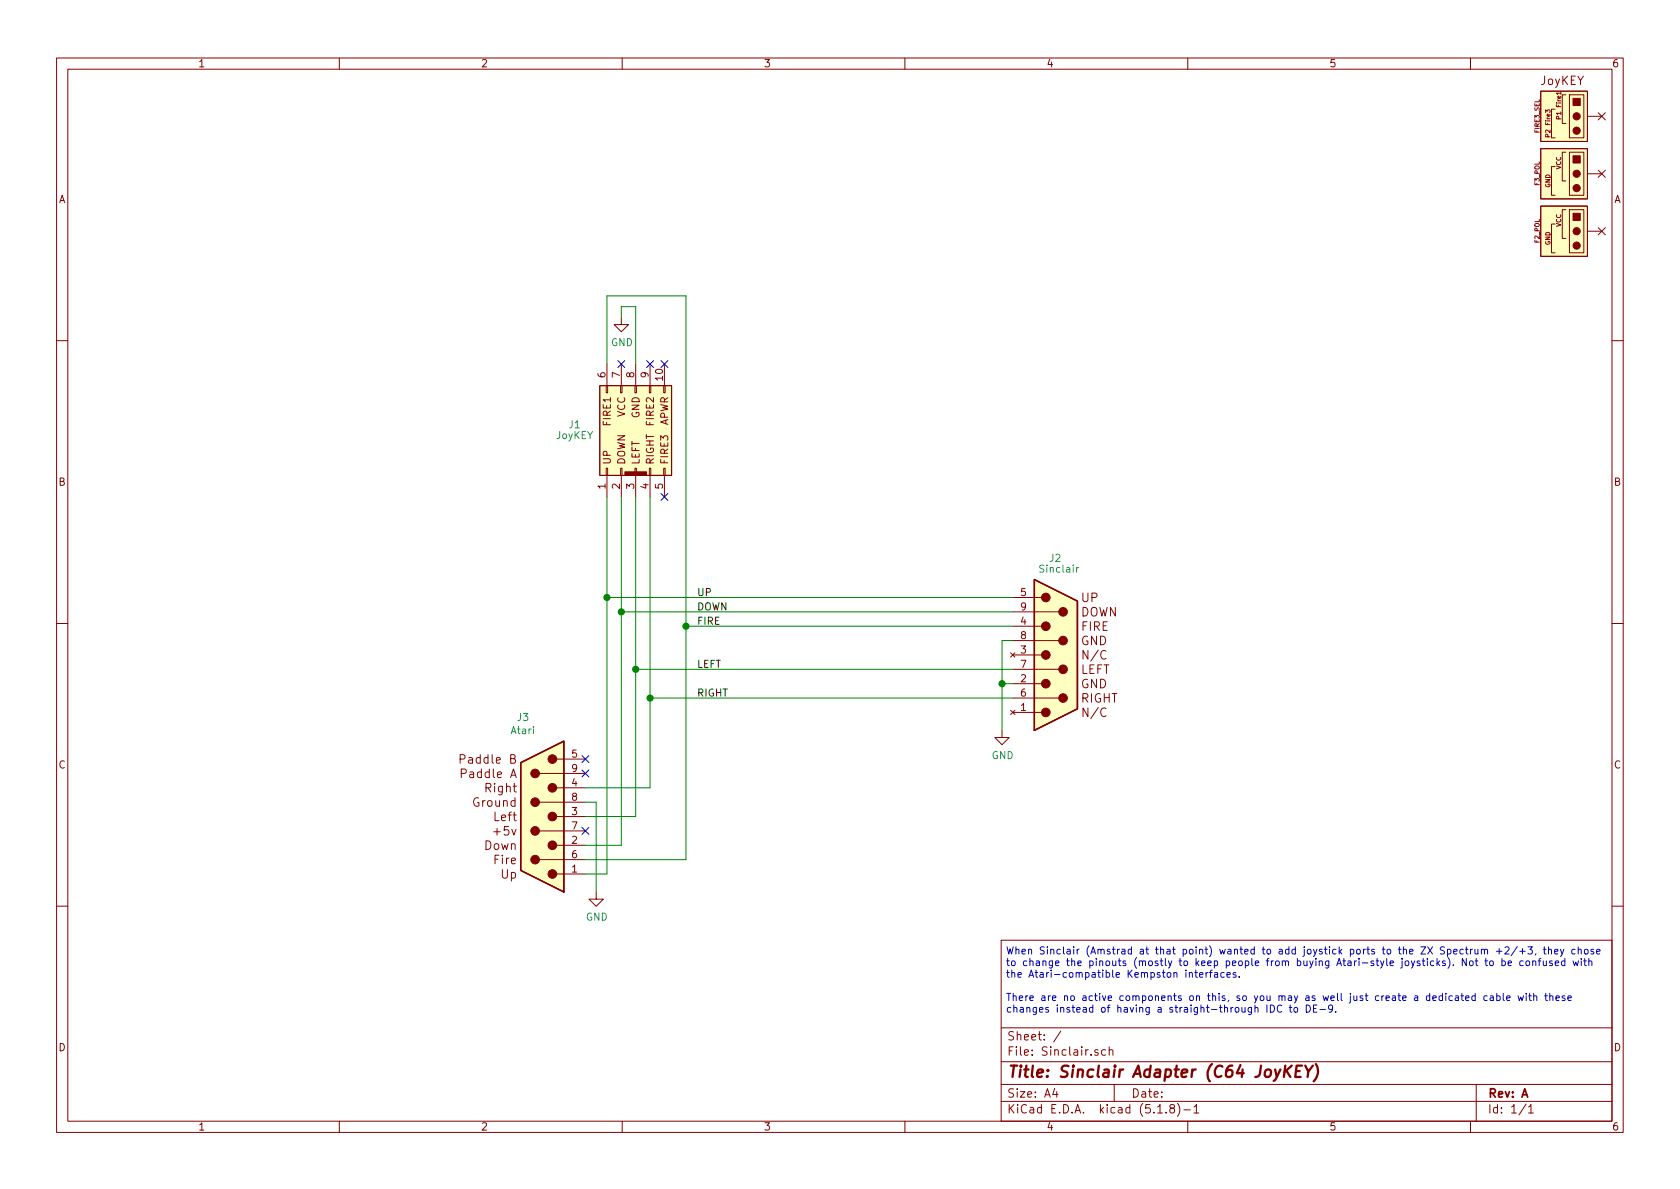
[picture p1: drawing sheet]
EESchema Schematic File Version 4
EELAYER 30 0
EELAYER END
$Descr A4 11693 8268
encoding utf-8
Sheet 1 1
Title "Sinclair Adapter (C64 JoyKEY)"
Date ""
Rev "A"
Comp ""
Comment1 ""
Comment2 ""
Comment3 ""
Comment4 ""
$EndDescr
$Comp
L c64_idc:C64_IDC_ADAPTER J1
U 1 1
P 4425 3000
F 0 "J1" V 4475 3425 50  0000 C CNN
F 1 "JoyKEY" V 4400 3425 50  0000 C CNN
F 2 "C64 IDC:IDC_Joystick" H 4425 3000 50  0001 C CNN
F 3 "~" H 4425 3000 50  0001 C CNN
	1    4425 3000
	0    -1   -1   0   
$EndComp
$Comp
L sinclair_joystick:sinclair_joystick J2
U 1 1
P 7350 4550
F 0 "J2" H 7300 5225 50  0000 L CNN
F 1 "Sinclair" H 7225 5150 50  0000 L CNN
F 2 "RND_DSUB:DSUB-9_Female_Edge" H 7350 4550 50  0001 C CNN
F 3 "" H 7350 4550 50  0001 C CNN
	1    7350 4550
	1    0    0    -1  
$EndComp
NoConn ~ 4625 3450
$Comp
L power:GND #PWR02
U 1 1
P 6975 5075
F 0 "#PWR02" H 6975 4825 50  0001 C CNN
F 1 "GND" H 6980 4902 50  0000 C CNN
F 2 "" H 6975 5075 50  0001 C CNN
F 3 "" H 6975 5075 50  0001 C CNN
	1    6975 5075
	1    0    0    -1  
$EndComp
$Comp
L power:GND #PWR01
U 1 1
P 4325 2200
F 0 "#PWR01" H 4325 1950 50  0001 C CNN
F 1 "GND" H 4330 2027 50  0000 C CNN
F 2 "" H 4325 2200 50  0001 C CNN
F 3 "" H 4325 2200 50  0001 C CNN
	1    4325 2200
	1    0    0    -1  
$EndComp
NoConn ~ 4325 2525
Wire Wire Line
	4425 2125 4325 2125
Wire Wire Line
	4325 2125 4325 2200
Wire Wire Line
	4425 2125 4425 2525
Wire Wire Line
	4225 2050 4225 2525
Text Notes 7000 7050 0    50   ~ 0
When Sinclair (Amstrad at that point) wanted to add joystick ports to the ZX Spectrum +2/+3, they chose\nto change the pinouts (mostly to keep people from buying Atari-style joysticks). Not to be confused with\nthe Atari-compatible Kempston interfaces.\n\nThere are no active components on this, so you may as well just create a dedicated cable with these\nchanges instead of having a straight-through IDC to DE-9.
$Comp
L joykey_jumpers:JUMPER_SETTINGS_1 #1
U 1 1
P 10975 700
F 0 "#1" H 10875 825 50  0001 C CNN
F 1 "JUMPER_SETTINGS_1" H 10850 -450 50  0001 C CNN
F 2 "" H 10975 525 50  0001 C CNN
F 3 "~" H 10975 525 50  0001 C CNN
	1    10975 700 
	1    0    0    -1  
$EndComp
$Comp
L joykey_jumpers:JUMPER_NOT_CONNECTED #3
U 1 1
P 10975 1200
F 0 "#3" H 10975 1125 50  0001 C CNN
F 1 "JUMPER_NOT_CONNECTED" H 10975 1300 50  0001 C CNN
F 2 "" H 10975 1200 50  0001 C CNN
F 3 "" H 10975 1200 50  0001 C CNN
	1    10975 1200
	1    0    0    -1  
$EndComp
$Comp
L joykey_jumpers:JUMPER_NOT_CONNECTED #2
U 1 1
P 10975 800
F 0 "#2" H 10975 725 50  0001 C CNN
F 1 "JUMPER_NOT_CONNECTED" H 10975 900 50  0001 C CNN
F 2 "" H 10975 800 50  0001 C CNN
F 3 "" H 10975 800 50  0001 C CNN
	1    10975 800 
	1    0    0    -1  
$EndComp
Text Label 4850 4650 0    50   ~ 0
LEFT
Text Label 4850 4850 0    50   ~ 0
RIGHT
Text Label 4850 4150 0    50   ~ 0
UP
Text Label 4850 4250 0    50   ~ 0
DOWN
$Comp
L joykey_jumpers:JUMPER_NOT_CONNECTED #4
U 1 1
P 10975 1600
F 0 "#4" H 10975 1525 50  0001 C CNN
F 1 "JUMPER_NOT_CONNECTED" H 10975 1700 50  0001 C CNN
F 2 "" H 10975 1600 50  0001 C CNN
F 3 "" H 10975 1600 50  0001 C CNN
	1    10975 1600
	1    0    0    -1  
$EndComp
Wire Wire Line
	4225 2050 4775 2050
NoConn ~ 4525 2525
Wire Wire Line
	7050 4150 4225 4150
Wire Wire Line
	4225 4150 4225 3450
Wire Wire Line
	7050 4650 4425 4650
Wire Wire Line
	4425 3450 4425 4650
Wire Wire Line
	4525 4850 7050 4850
Wire Wire Line
	4525 3450 4525 4850
Wire Wire Line
	4775 2050 4775 4350
Wire Wire Line
	4775 4350 7050 4350
Text Label 4850 4350 0    50   ~ 0
FIRE
Wire Wire Line
	6975 5075 6975 4750
Wire Wire Line
	6975 4750 7050 4750
Wire Wire Line
	4325 3450 4325 4250
Wire Wire Line
	7050 4250 4325 4250
Wire Wire Line
	6975 4750 6975 4450
Wire Wire Line
	6975 4450 7050 4450
Connection ~ 6975 4750
NoConn ~ 4625 2525
$Comp
L atari_joystick:Atari_Port J3
U 1 1
P 3775 5675
F 0 "J3" H 3909 6367 50  0000 C CNN
F 1 "Atari" H 3909 6276 50  0000 C CNN
F 2 "RND_DSUB:DSUB-9_Male_Edge" H 3775 5675 50  0001 C CNN
F 3 "" H 3775 5675 50  0001 C CNN
	1    3775 5675
	-1   0    0    -1  
$EndComp
$Comp
L power:GND #PWR0101
U 1 1
P 4150 6200
F 0 "#PWR0101" H 4150 5950 50  0001 C CNN
F 1 "GND" H 4155 6027 50  0000 C CNN
F 2 "" H 4150 6200 50  0001 C CNN
F 3 "" H 4150 6200 50  0001 C CNN
	1    4150 6200
	1    0    0    -1  
$EndComp
Wire Wire Line
	4075 5575 4150 5575
Wire Wire Line
	4150 5575 4150 6200
NoConn ~ 4075 5275
NoConn ~ 4075 5375
NoConn ~ 4075 5775
Wire Wire Line
	4225 4150 4225 6075
Connection ~ 4225 4150
Wire Wire Line
	4075 6075 4225 6075
Wire Wire Line
	4325 4250 4325 5875
Wire Wire Line
	4325 5875 4075 5875
Connection ~ 4325 4250
Wire Wire Line
	4425 4650 4425 5675
Wire Wire Line
	4425 5675 4075 5675
Connection ~ 4425 4650
Wire Wire Line
	4525 4850 4525 5475
Wire Wire Line
	4525 5475 4075 5475
Connection ~ 4525 4850
Connection ~ 4775 4350
Wire Wire Line
	4775 4350 4775 5975
Wire Wire Line
	4075 5975 4775 5975
$EndSCHEMATC
